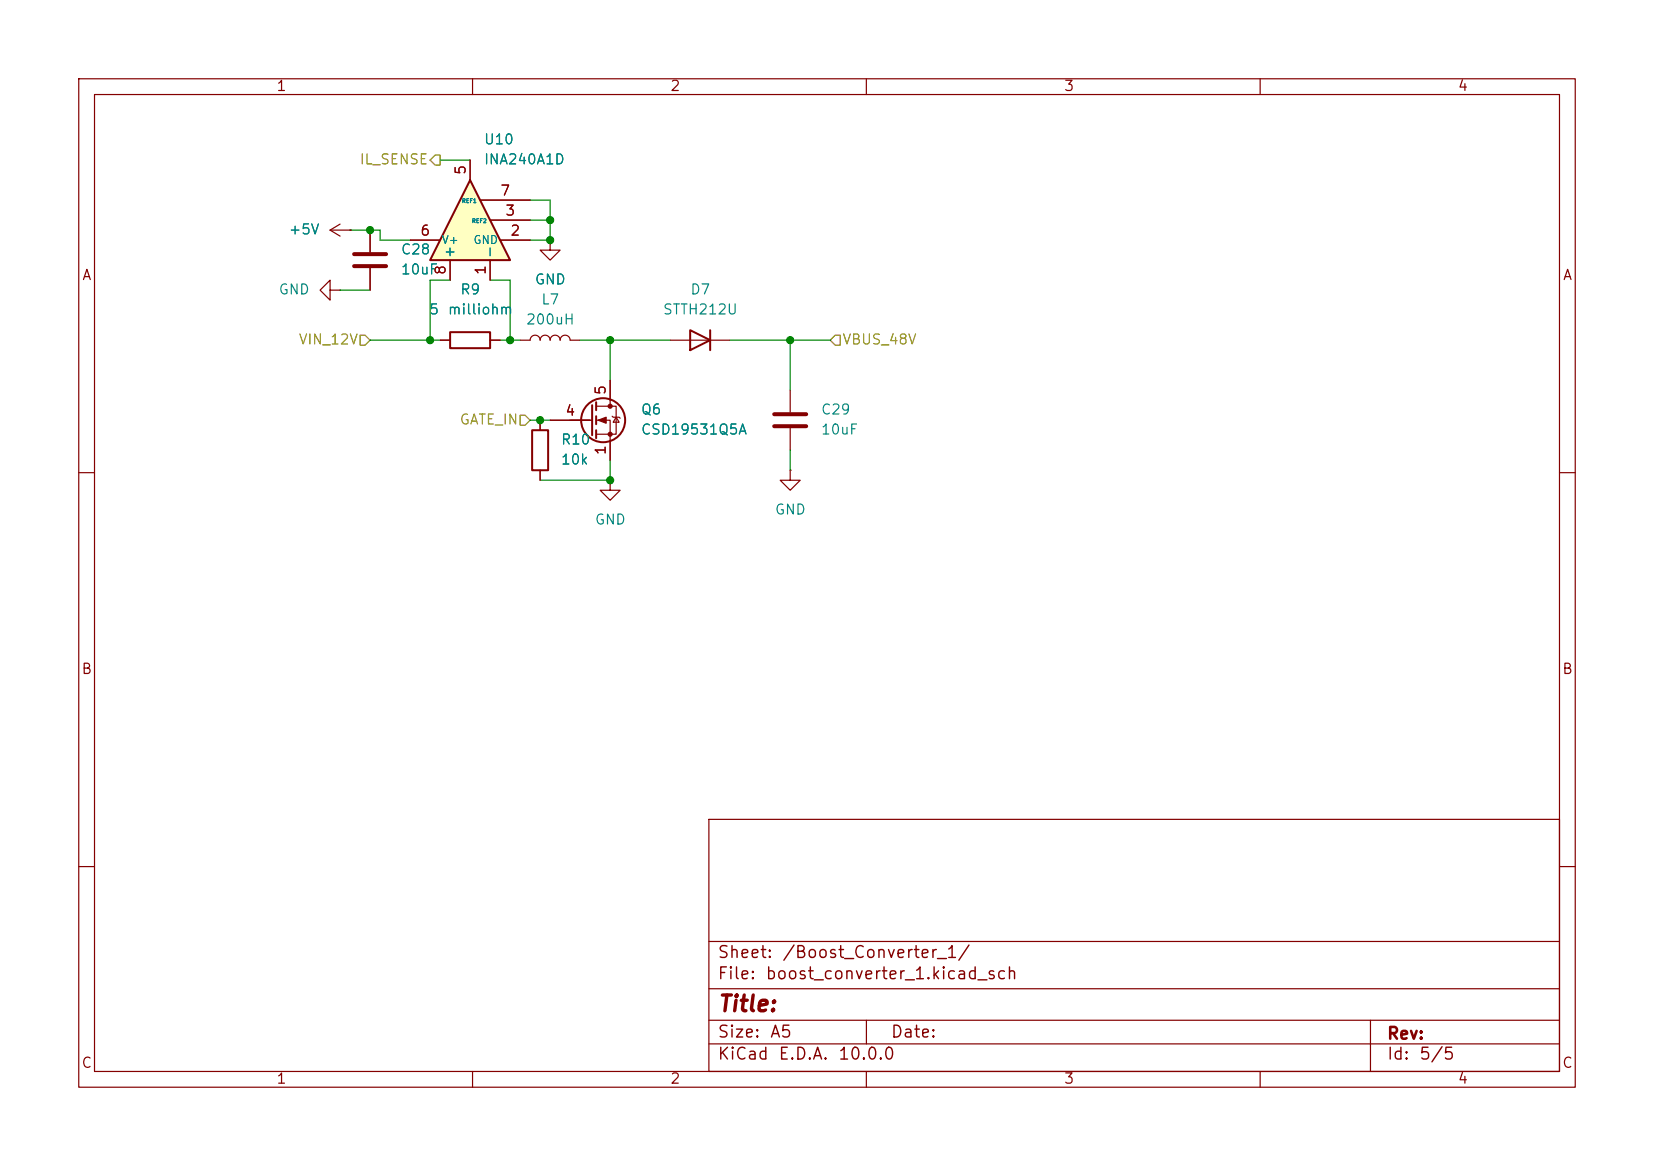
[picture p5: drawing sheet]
<svg xmlns="http://www.w3.org/2000/svg" width="210mm" height="148mm" viewBox="0 0 210 148" stroke-linecap="round" stroke-linejoin="round" font-family="sans-serif">
<g fill="none" stroke="#840000" stroke-width=".15">
<path d="M10 10h190v128h-190zM12 12h186v124h-186zM60 10v2M110 10v2M160 10v2M41.9 36.8v-1.2l-1.3 1.2 1.3 1.3v-1.3h1.3M41.9 29.2l1.3 .8M41.9 29.2h2.5M43.2 36.8h.1M43.2 28.4l-1.3 .8M44.4 29.2h.1M66 43.2h1.3a.64 .64 0 0 1 .6-.7 .64 .64 0 0 1 .7 .7 .64 .64 0 0 1 .6-.7 .64 .64 0 0 1 .6 .7 .64 .64 0 0 1 .7-.7 .64 .64 0 0 1 .6 .7 .64 .64 0 0 1 .7-.7 .64 .64 0 0 1 .6 .7h1.3"/>
<path d="M68.6 53.3v1.3M68.6 59.7v1.3M100.3 59.7v1.3h1.3l-1.3 1.2-1.2-1.2h1.2M100.3 59.7h.1M10 60h2M77.5 61v1.2h1.2l-1.2 1.3-1.3-1.3h1.3M77.5 61h.1M198 60h2M10 110h2M90 104h108v32h-108zM90 119.5h108M198 110h2"/>
<path d="M60 136v2M90 132.5h108M90 129.5h108M90 125.5h108M110 136v2M110 129.5v3M160 136v2M174 129.5v6.5"/>
</g>
<path d="M67.6 54.6h2v5.1h-2z" fill="none" stroke="#840000" stroke-width=".25"/>
<path d="M59.7 22.9l5.1 10.1h-10.2z" fill="#ffffc2"/>
<g fill="none" stroke="#840000" stroke-width=".25">
<path d="M59.7 22.9l5.1 10.1h-10.2zM57.1 42.2h5.1v2h-5.1zM75.2 51.4v3.8M75.7 51.1v1M75.7 52.8v1M75.7 54.6v1M87.6 41.9l2.6 1.3-2.6 1.3zM90.2 41.9v2.6"/>
<circle cx="76.6" cy="53.3" r="2.79"/>
</g>
<g fill="none" stroke="#840000" stroke-width=".15">
<path d="M44.4 29.2h.1M47 29.2v2.8M47 34v2.8M52.1 30.5h3.8M57.1 33v2.6M59.7 20.3v2.6M61 25.4h6.3M62.2 33v2.6M62.2 27.9h5.1M63.5 30.5h3.8M69.8 30.5v1.3h1.3l-1.3 1.2-1.2-1.2h1.2M69.8 30.5h.1"/>
<path d="M55.9 43.2h1.2M62.2 43.2h1.3M68.6 53.3v1.3M68.6 59.7v1.3M69.8 53.3h5.4M75.7 51.6h2.5v3.5h-2.5M75.7 53.3h1.8v5.1M77.5 48.3v3.3M77.7 52.8l.2 .2h.7l.1 .1M78.2 53l.4 .6h-.7zM85.1 43.2h7.6M100.3 49.5v2.8"/>
<path d="M100.3 54.4v2.8"/>
</g>
<path d="M45 32.3h4M45 33.8h4M98.3 52.6h4.1M98.3 54.1h4.1" fill="none" stroke="#840000" stroke-width=".51"/>
<g fill="#840000" stroke="#840000" stroke-width=".15">
<path d="M75.9 53.3l1.1-.3v.7z"/>
<circle cx="77.5" cy="51.6" r=".25"/>
<circle cx="77.5" cy="55.1" r=".25"/>
</g>
<path d="M55.2 19.7h.7v1.3h-.7l-.6-.7zM45.7 42.5h.7l.6 .7-.6 .6h-.7zM66 52.7h.7l.6 .6-.6 .7h-.7zM106 42.5h.7v1.3h-.7l-.6-.6z" fill="none" stroke="#848400" stroke-width=".15"/>
<g fill="none" stroke="#008400" stroke-width=".15">
<path d="M43.2 36.8h3.8M44.4 29.2h3.9v1.3h3.8M55.9 20.3h3.8M57.1 35.6h-2.5v7.6M62.2 35.6h2.6v7.6M67.3 25.4h2.5v5.1h-2.5M67.3 27.9h2.5M47 43.2h8.9M63.5 43.2h2.5M67.3 53.3h2.5M73.7 43.2h11.4M77.5 43.2v5.1"/>
<path d="M77.5 58.4v2.6h-8.9M92.7 43.2h12.7M100.3 43.2v6.3M100.3 57.2v2.5"/>
</g>
<g fill="#008400" stroke="#008400" stroke-width=".13">
<circle cx="77.5" cy="61" r=".46"/>
<circle cx="68.6" cy="53.3" r=".46"/>
<circle cx="77.5" cy="43.2" r=".46"/>
<circle cx="100.3" cy="43.2" r=".46"/>
<circle cx="54.6" cy="43.2" r=".46"/>
<circle cx="69.8" cy="27.9" r=".46"/>
<circle cx="47" cy="29.2" r=".46"/>
<circle cx="64.8" cy="43.2" r=".46"/>
<circle cx="69.8" cy="30.5" r=".46"/>
</g>
<text font-size="2" fill="#840000" x="91" y="128.9">Title:</text>
<g font-size="1.5" fill="#840000">
<text x="91" y="124.7">File:</text>
<text x="91" y="122">Sheet:</text>
<text x="97.1" y="124.7">boost_converter_1.kicad_sch</text>
<text x="99.2" y="122">/Boost_Converter_1/</text>
<text x="91" y="134.9">KiCad</text>
<text x="91" y="132.1">Size:</text>
<text x="97.7" y="132.1">A5</text>
<text x="98.7" y="134.9">E.D.A.</text>
<text x="106.3" y="134.9">10.0.0</text>
<text x="113" y="132.1">Date:</text>
<text x="176" y="132.3">Rev:</text>
<text x="176" y="134.9">Id:</text>
<text x="180.1" y="134.9">5/5</text>
</g>
<g font-size="1.3" fill="#840000">
<text x="35" y="11.9">1</text>
<text x="85" y="11.9">2</text>
<text x="135" y="11.9">3</text>
<text x="185" y="11.9">4</text>
<text x="59.4" y="22.3" transform="rotate(-90 59.4 22.3)">5</text>
<text x="63.4" y="25.1">7</text>
<text x="64.1" y="27.7">3</text>
<text x="10.3" y="35.9">A</text>
<text x="53.3" y="30.2">6</text>
<text x="56.9" y="35" transform="rotate(-90 56.9 35)">8</text>
<text x="62" y="35" transform="rotate(-90 62 35)">1</text>
<text x="64.7" y="30.2">2</text>
<text x="198.4" y="35.9">A</text>
<text x="71.7" y="53.1">4</text>
<text x="77.2" y="50.2" transform="rotate(-90 77.2 50.2)">5</text>
<text x="77.2" y="57.9" transform="rotate(-90 77.2 57.9)">1</text>
<text x="10.3" y="85.9">B</text>
<text x="198.3" y="85.9">B</text>
<text x="10.3" y="135.9">C</text>
<text x="35" y="137.9">1</text>
<text x="85" y="137.9">2</text>
<text x="135" y="137.9">3</text>
<text x="185" y="137.9">4</text>
<text x="198.3" y="135.9">C</text>
</g>
<g font-size="1.3" fill="#848400">
<text x="45.6" y="21.2">IL_SENSE</text>
<text x="37.8" y="44">VIN_12V</text>
<text x="106.9" y="44">VBUS_48V</text>
<text x="58.3" y="54.2">GATE_IN</text>
</g>
<g font-size="1.3" fill="#008484">
<text x="61.4" y="18.6">U10</text>
<text x="61.4" y="21.2">INA240A1D</text>
<text x="36.6" y="30.1">+5V</text>
<text x="50.8" y="32.6">C28</text>
<text x="50.8" y="35.2">10uF</text>
<text x="58" y="32.9" transform="rotate(-90 58 32.9)">+</text>
<text x="63.1" y="32.9" transform="rotate(-90 63.1 32.9)">-</text>
<text x="35.3" y="37.7">GND</text>
<text x="54.4" y="40.2">5</text>
<text x="56.8" y="40.2">milliohm</text>
<text x="58.3" y="37.7">R9</text>
<text x="66.7" y="41.5">200uH</text>
<text x="67.8" y="36.4">GND</text>
<text x="68.6" y="39">L7</text>
<text x="84.1" y="40.2">STTH212U</text>
<text x="87.6" y="37.7">D7</text>
<text x="81.3" y="52.9">Q6</text>
<text x="104.1" y="52.9">C29</text>
<text x="71.1" y="59.3">10k</text>
<text x="71.1" y="56.7">R10</text>
<text x="81.3" y="55.5">CSD19531Q5A</text>
<text x="104.1" y="55.5">10uF</text>
<text x="98.3" y="65.6">GND</text>
<text x="75.4" y="66.9">GND</text>
</g>
<g font-size="1" fill="#008484">
<text x="56" y="31.2">V+</text>
<text x="60" y="31.2">GND</text>
</g>
<g font-size=".5" fill="#008484">
<text x="58.6" y="25.9">REF1</text>
<text x="59.9" y="28.4">REF2</text>
</g>
</svg>
